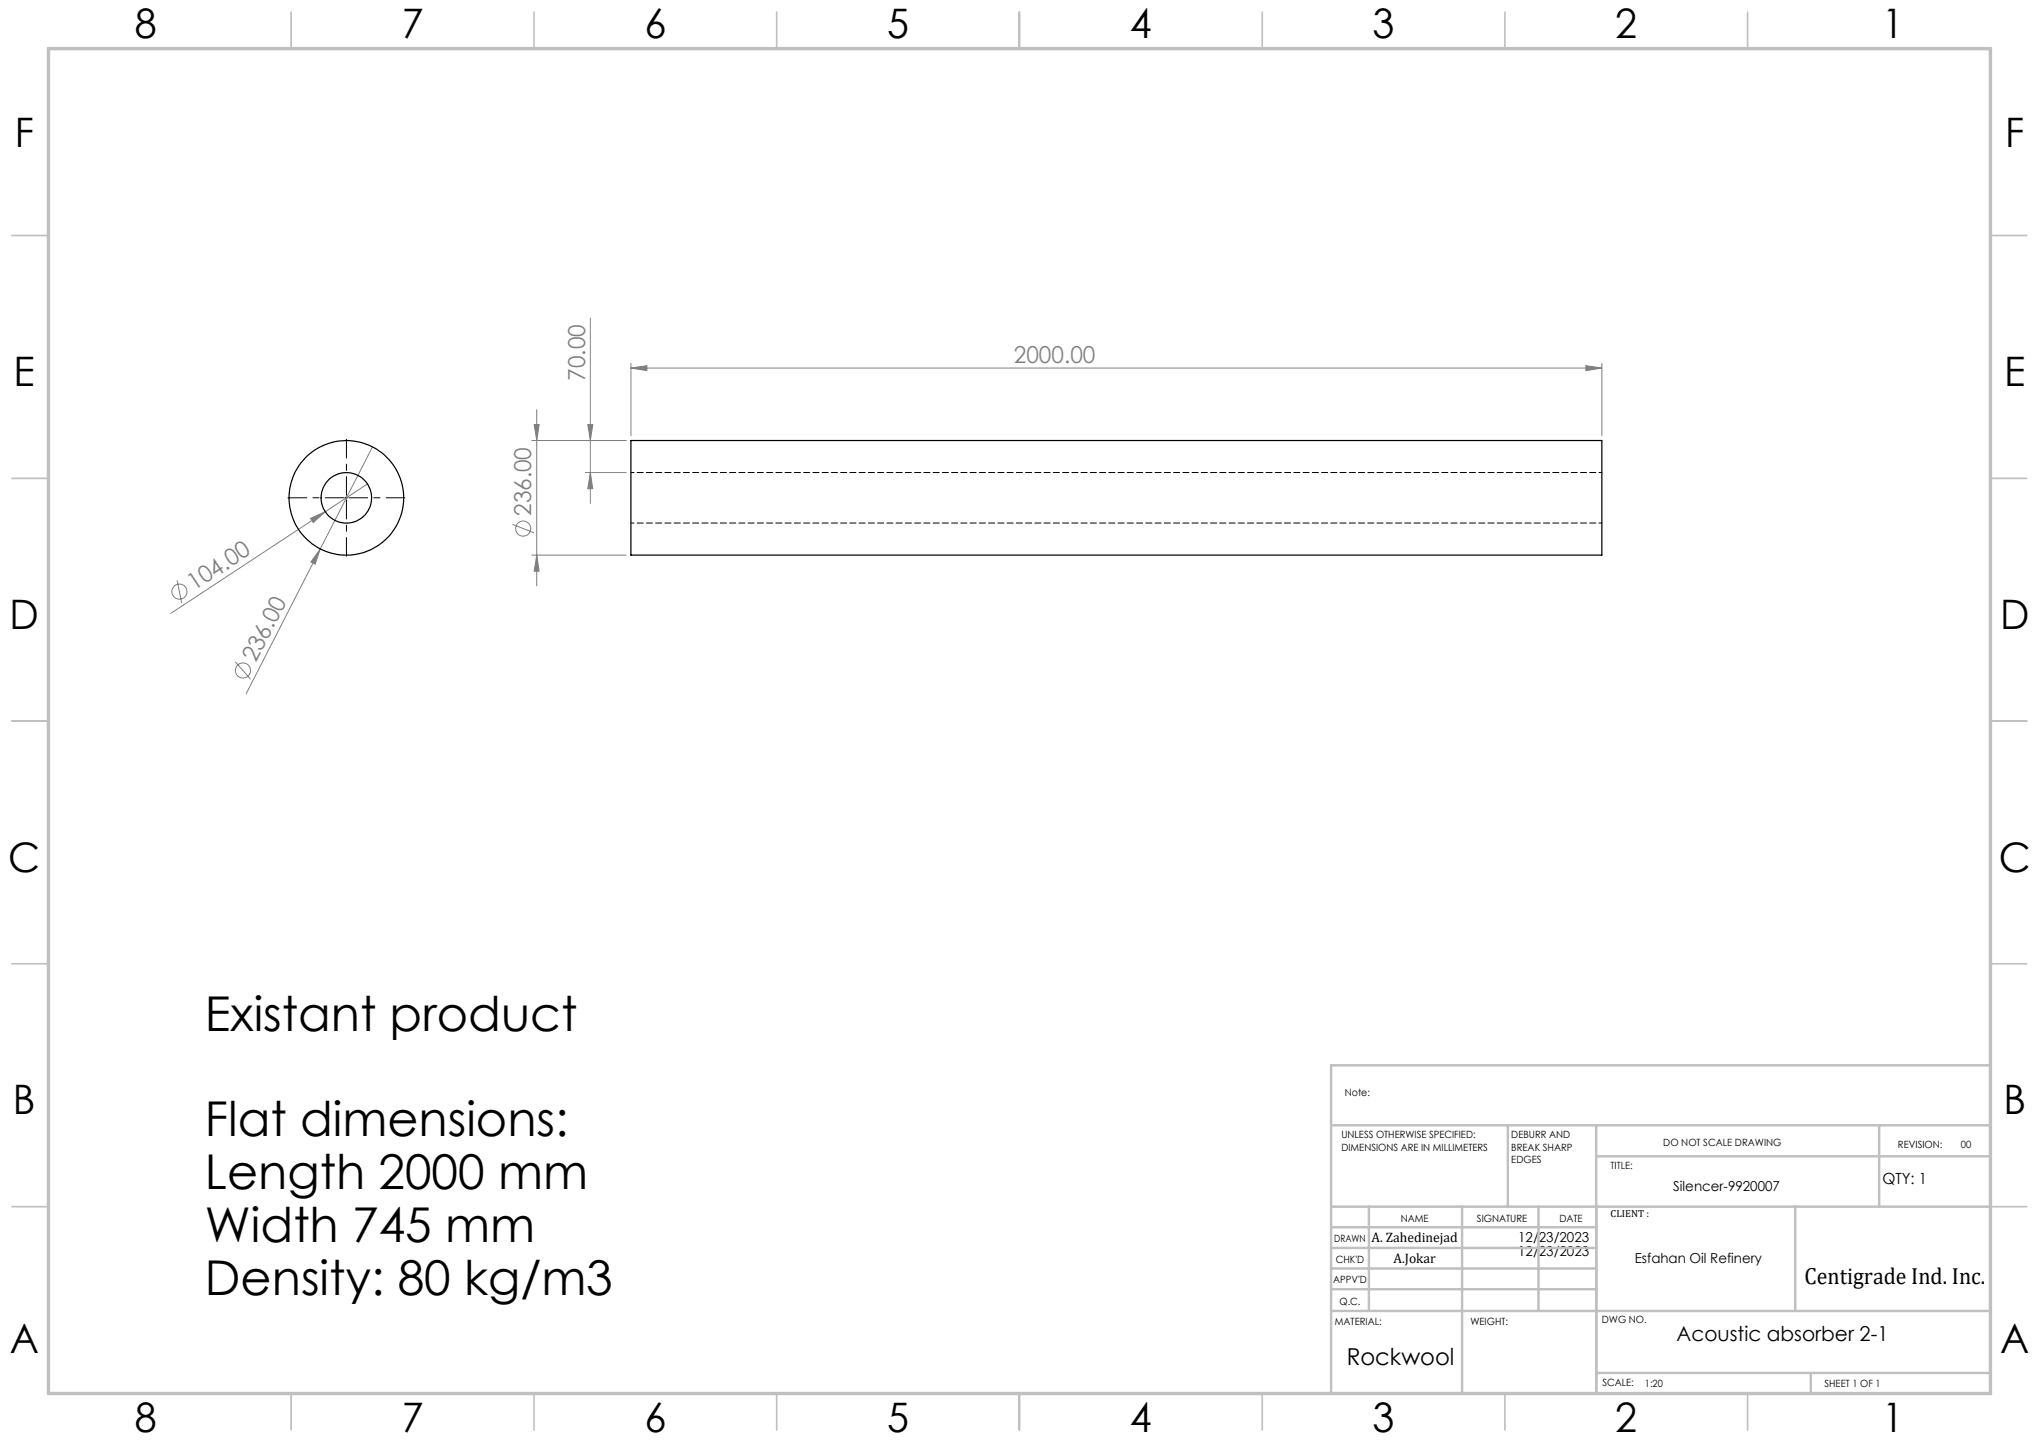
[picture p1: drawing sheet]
<svg xmlns="http://www.w3.org/2000/svg" width="420mm" height="297mm" viewBox="0 0 420 297" stroke-linecap="round" stroke-linejoin="round" font-family="sans-serif">
<g fill="none" stroke="#808080" stroke-width=".21">
<path d="M121.6 65.5v38.2M130 75.8l3.2-.5v1zM130 74.8v14.9M130 75.8h200M326.7 75.3l3.3 .5-3.3 .5zM330 74.8v14.9M75.7 99.7l-40.6 26.7M76.7 92l-26 50.9M109.5 90.7h19.5M110 87.5h1.1l-.5 3.2zM110.6 84.4v36.3M120.6 97.3h8.4"/>
<path d="M121.1 87.5h1l-.5 3.2zM121.6 97.3l.5 3.3h-1zM36.5 119.5l.9 4.7M64 106.8l3-1.4-2.5 2.2zM66 113.1l-1.1 3.1-.9-.5zM105.6 108l4.4 1.7M109.5 114.3h19.5M110.6 114.3l.5 3.3h-1.1zM48.5 136.3l3.1 3.6"/>
<circle cx="107.8" cy="108.9" r="1.55"/>
<circle cx="37" cy="121.9" r="1.55"/>
<circle cx="50" cy="138.1" r="1.57"/>
</g>
<path d="M70.9 102.5h-11.6M71.4 102v-11.5M71.4 103v11.6M71.9 102.5h11.5" fill="none" stroke="#000" stroke-width=".21" stroke-dasharray="15.2 1.3 1.3 1.3" stroke-dashoffset="11.4"/>
<path d="M71.1 102.5h.5M71.3 102.3v.5" fill="none" stroke="#000" stroke-width=".21"/>
<g fill="none" stroke="#c0c0c0" stroke-width=".35">
<path d="M60 2.5v7.5M110 2.5v7.5M160 2.5v7.5M210 2.5v7.5M260 2.5v7.5M310 2.5v7.5M360 2.5v7.5M2.5 48.5h7.5M410 48.5h7.5M2.5 98.5h7.5M410 98.5h7.5M2.5 148.5h7.5"/>
<path d="M410 148.5h7.5M2.5 198.5h7.5M410 198.5h7.5M2.5 248.5h7.5M410 248.5h7.5M60 287v7.5M110 287v7.5M160 287v7.5M210 287v7.5M260 287v7.5M310 287v7.5M360 287v7.5"/>
</g>
<g fill="none" stroke="#c0c0c0" stroke-width=".5">
<path d="M410 219.4h-135.8v67.4M274.2 231.8h135.8M310.6 231.8v16.7M328.8 231.8v55.2M328.8 238.2h81.2M387.1 231.8v16.7M274.2 248.5h135.8M274.2 257h54.6M274.2 252.8h54.6M282 248.5v21.5M301.2 248.5v38.3M316.9 248.5v21.5"/>
<path d="M369.8 248.5v21.5M274.2 265.5h54.6M274.2 261.3h54.6M274.2 270h135.8M328.8 282.8h81.2M373 282.8v4.2"/>
</g>
<path d="M10 10h400v277h-400z" fill="none" stroke="#c0c0c0" stroke-width=".7"/>
<g fill="#808080">
<path d="M64 106.8l3-1.4-2.5 2.2z"/>
<path d="M66 113.1l-1.1 3.1-.9-.5z"/>
<path d="M326.7 75.3l3.3 .5-3.3 .5zM130 75.8l3.2-.5v1z"/>
<path d="M121.6 97.3l.5 3.3h-1zM121.1 87.5h1l-.5 3.2z"/>
<path d="M110 87.5h1.1l-.5 3.2zM110.6 114.3l.5 3.3h-1.1z"/>
</g>
<g fill="none" stroke="#000" stroke-width=".25">
<path d="M130 90.7h200v23.6h-200z"/>
<circle cx="71.3" cy="102.5" r="5.2"/>
<circle cx="71.3" cy="102.5" r="11.8"/>
</g>
<path d="M330 97.3h-200M130 107.7h200" fill="none" stroke="#000" stroke-width=".21" stroke-dasharray="1.3 .6" stroke-dashoffset=".6"/>
<g font-size="9.9">
<text x="42.2" y="212.3">Existant product</text>
<text x="42.2" y="234">Flat dimensions:</text>
<text x="42.2" y="244.9">Length 2000 mm</text>
<text x="42.2" y="255.8">Width 745 mm</text>
<text x="42.2" y="266.7">Density: 80 kg/m3</text>
</g>
<g font-size="8.4">
<text x="27.7" y="7.9">8</text>
<text x="82.7" y="7.9">7</text>
<text x="132.7" y="7.9">6</text>
<text x="182.7" y="7.9">5</text>
<text x="232.7" y="7.9">4</text>
<text x="282.7" y="7.9">3</text>
<text x="332.7" y="7.9">2</text>
<text x="387.7" y="7.9">1</text>
<text x="3" y="30.3">F</text>
<text x="413" y="30.3">F</text>
<text x="2.8" y="79.5">E</text>
<text x="412.8" y="79.5">E</text>
<text x="2" y="129.5">D</text>
<text x="412" y="129.5">D</text>
<text x="1.7" y="179.5">C</text>
<text x="411.7" y="179.5">C</text>
<text x="2.7" y="229.5">B</text>
<text x="412.7" y="229.5">B</text>
<text x="2" y="278.8">A</text>
<text x="412" y="278.8">A</text>
<text x="27.7" y="294.9">8</text>
<text x="82.7" y="294.9">7</text>
<text x="132.7" y="294.9">6</text>
<text x="182.7" y="294.9">5</text>
<text x="232.7" y="294.9">4</text>
<text x="282.7" y="294.9">3</text>
<text x="332.7" y="294.9">2</text>
<text x="387.7" y="294.9">1</text>
</g>
<g font-size="4.8" fill="#808080">
<text x="208.8" y="74.7">2000.00</text>
<text x="120.5" y="78.4" transform="rotate(-90 120.5 78.4)">70.00</text>
<text x="109.4" y="106.3" transform="rotate(-90 109.4 106.3)">236.00</text>
<text x="40" y="121.8" transform="rotate(-33 40 121.8)">104.00</text>
<text x="52.7" y="136.5" transform="rotate(-63 52.7 136.5)">236.00</text>
</g>
<g font-size="4.8">
<text x="371.7" y="264.5">Centigrade Ind. Inc.</text>
<text x="277.4" y="281.1">Rockwool</text>
</g>
<text font-size="4.2" x="345.3" y="276.1">Acoustic absorber 2-1</text>
<text font-size="3.2" x="387.7" y="243.9">QTY: 1</text>
<g font-size="2.8">
<text x="344.7" y="245.3">Silencer-9920007</text>
<text x="282.5" y="255.9">A. Zahedinejad</text>
<text x="312.7" y="255.9">12/23/2023</text>
<text x="287" y="260.1">A.Jokar</text>
<text x="312.7" y="258.7">12/23/2023</text>
<text x="336.7" y="260.1">Esfahan Oil Refinery</text>
</g>
<g font-size="2.1">
<text x="277" y="225.8">Note:</text>
<text x="276.3" y="234.5">UNLESS OTHERWISE SPECIFIED:</text>
<text x="276.3" y="237">DIMENSIONS ARE IN MILLIMETERS</text>
<text x="311.3" y="234.5">DEBURR AND</text>
<text x="311.3" y="237">BREAK SHARP</text>
<text x="311.3" y="239.5">EDGES</text>
<text x="342.6" y="235.9">DO NOT SCALE DRAWING</text>
<text x="391" y="236.5">REVISION:</text>
<text x="403.9" y="236.5">00</text>
<text x="331.8" y="240.8">TITLE:</text>
<text x="288.5" y="251.7">NAME</text>
<text x="304.2" y="251.7">SIGNATURE</text>
<text x="321.2" y="251.7">DATE</text>
<text x="331.8" y="250.7">CLIENT :</text>
<text x="274.8" y="255.8">DRAWN</text>
<text x="275.1" y="260.1">CHK'D</text>
<text x="274.6" y="264.2">APPV'D</text>
<text x="275.9" y="268.7">Q.C.</text>
<text x="275" y="273">MATERIAL:</text>
<text x="302.9" y="273">WEIGHT:</text>
<text x="330" y="272.5">DWG NO.</text>
<text x="330.1" y="285.6">SCALE:</text>
<text x="338.8" y="285.6">1:20</text>
<text x="375.8" y="285.6">SHEET 1 OF 1</text>
</g>
</svg>
